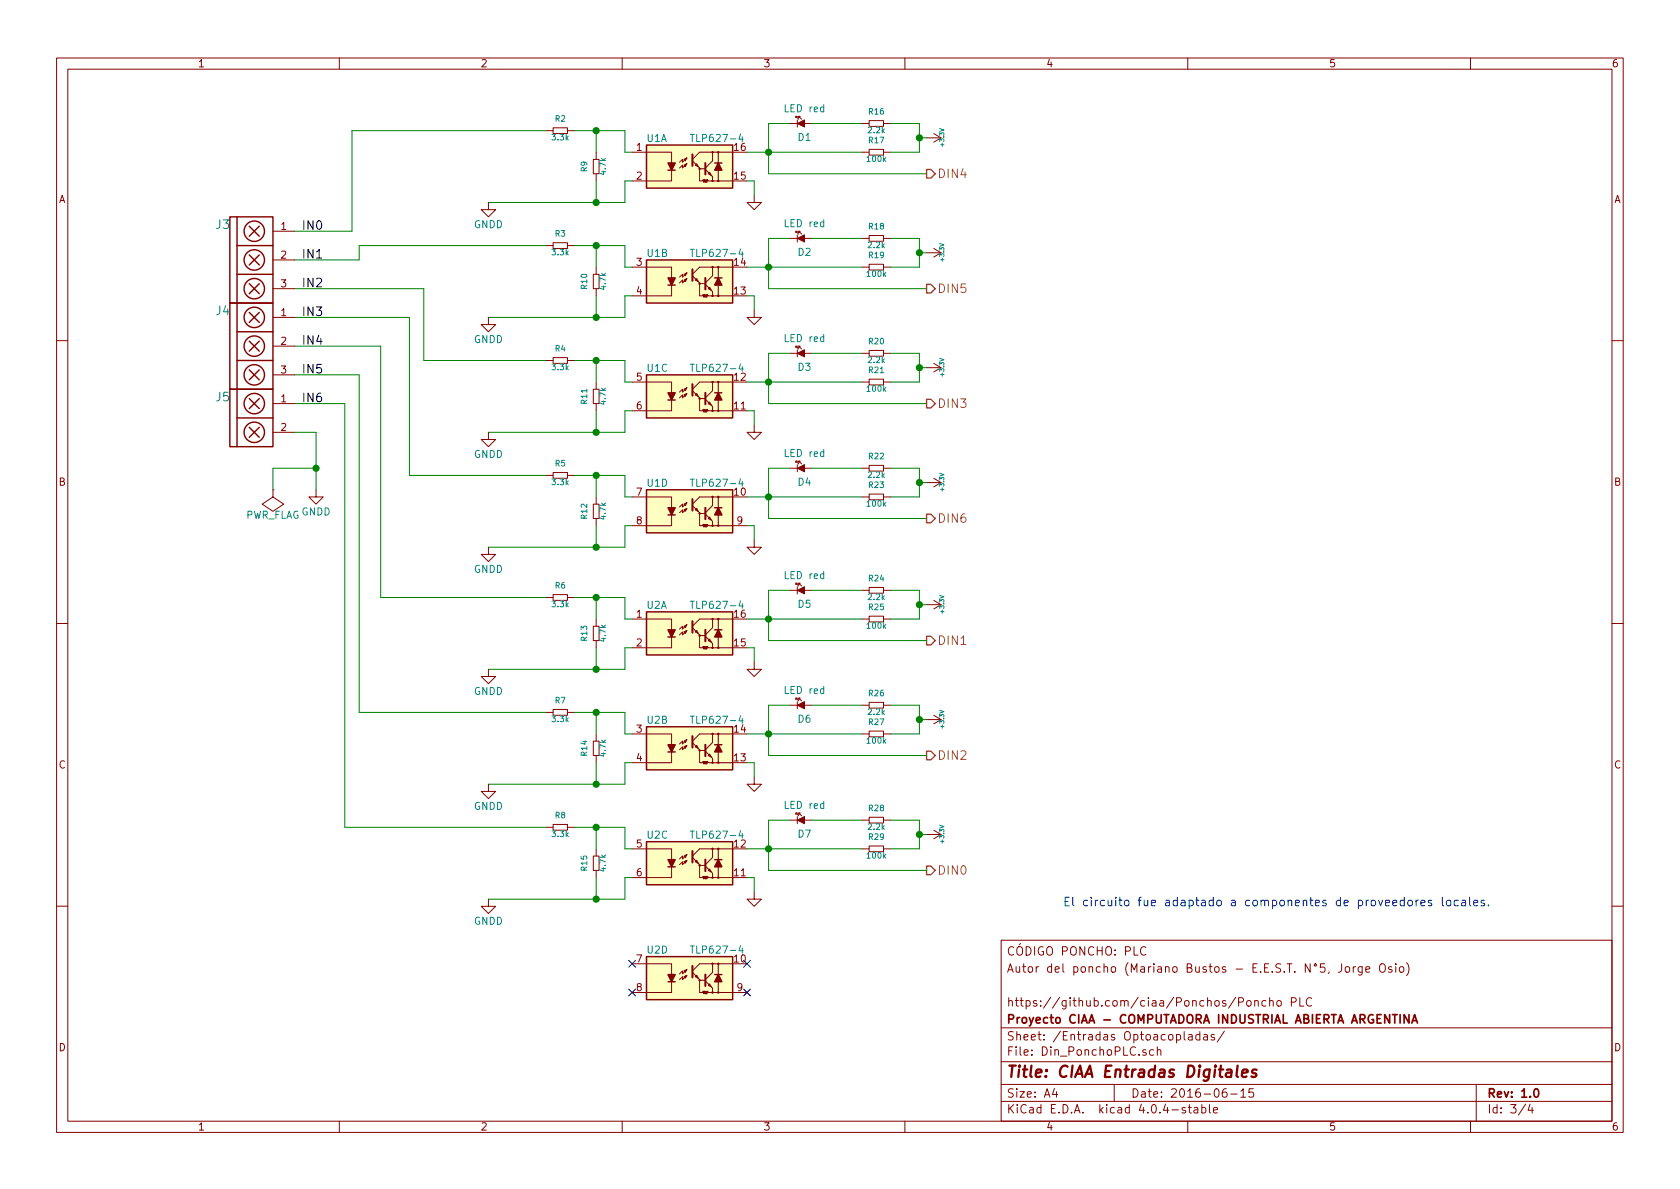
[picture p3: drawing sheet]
EESchema Schematic File Version 2
LIBS:PonchoPLC
LIBS:EESTN5
LIBS:PonchoPLC-cache
EELAYER 25 0
EELAYER END
$Descr A4 11693 8268
encoding utf-8
Sheet 3 4
Title "CIAA Entradas Digitales"
Date "2016-06-15"
Rev "1.0"
Comp "Proyecto CIAA - COMPUTADORA INDUSTRIAL ABIERTA ARGENTINA"
Comment1 "https://github.com/ciaa/Ponchos/Poncho PLC"
Comment2 ""
Comment3 "Autor del poncho (Mariano Bustos - E.E.S.T. N°5, Jorge Osio)"
Comment4 "CÓDIGO PONCHO: PLC"
$EndDescr
$Comp
L R R2
U 1 1
P 3900 900
F 0 "R2" V 3980 900 40  0000 C CNN
F 1 "3.3k" V 3850 900 40  0000 C CNN
F 2 "Poncho-PLC:R_1206" V 3830 900 30  0001 C CNN
F 3 "~" H 3900 900 30  0000 C CNN
	1    3900 900 
	0    -1   -1   0   
$EndComp
$Comp
L R R17
U 1 1
P 6100 1050
F 0 "R17" V 6180 1050 40  0000 C CNN
F 1 "100k" V 6050 1050 40  0000 C CNN
F 2 "Poncho-PLC:R_1206" V 6030 1050 30  0001 C CNN
F 3 "~" H 6100 1050 30  0000 C CNN
	1    6100 1050
	0    -1   -1   0   
$EndComp
$Comp
L GND #PWR019
U 1 1
P 5250 1350
F 0 "#PWR019" H 5250 1350 30  0001 C CNN
F 1 "GND" H 5250 1280 30  0001 C CNN
F 2 "" H 5250 1350 60  0000 C CNN
F 3 "" H 5250 1350 60  0000 C CNN
	1    5250 1350
	1    0    0    -1  
$EndComp
Text HLabel 6450 6050 2    60   Output ~ 0
DIN0
$Comp
L +3.3V #PWR020
U 1 1
P 6450 950
F 0 "#PWR020" H 6450 910 30  0001 C CNN
F 1 "+3.3V" H 6450 1060 30  0000 C CNN
F 2 "" H 6450 950 60  0000 C CNN
F 3 "" H 6450 950 60  0000 C CNN
	1    6450 950 
	0    1    1    0   
$EndComp
Wire Wire Line
	6400 1050 6200 1050
Wire Wire Line
	4000 900  4350 900 
Wire Wire Line
	2450 900  3800 900 
Text Label 2250 1600 2    60   ~ 0
IN0
Text Label 2250 1800 2    60   ~ 0
IN1
Text Label 2250 2000 2    60   ~ 0
IN2
Text Label 2250 2200 2    60   ~ 0
IN3
Wire Wire Line
	2050 1600 2450 1600
Wire Wire Line
	2050 1800 2500 1800
Wire Wire Line
	2050 2000 2950 2000
Wire Wire Line
	2050 2200 2850 2200
Wire Wire Line
	2050 2400 2650 2400
Wire Wire Line
	2050 2600 2500 2600
Wire Wire Line
	2050 2800 2400 2800
Text Label 2250 2400 2    60   ~ 0
IN4
Text Label 2250 2600 2    60   ~ 0
IN5
Text Label 2250 2800 2    60   ~ 0
IN6
$Comp
L TB_1X3 J3
U 1 1
P 1700 1700
F 0 "J3" H 1550 1850 60  0000 C CNN
F 1 "TB_1X3" H 1750 1250 60  0001 C CNN
F 2 "Poncho-PLC:BORNERA3" H 1650 1750 60  0001 C CNN
F 3 "~" H 1650 1750 60  0000 C CNN
F 4 "Esqueleto EDU-CIAA" H 1700 1700 60  0001 C CNN "Title"
	1    1700 1700
	1    0    0    -1  
$EndComp
$Comp
L TB_1X3 J4
U 1 1
P 1700 2300
F 0 "J4" H 1550 2450 60  0000 C CNN
F 1 "TB_1X3" H 1750 1850 60  0001 C CNN
F 2 "Poncho-PLC:BORNERA3" H 1650 2350 60  0001 C CNN
F 3 "~" H 1650 2350 60  0000 C CNN
F 4 "Esqueleto EDU-CIAA" H 1700 2300 60  0001 C CNN "Title"
	1    1700 2300
	1    0    0    -1  
$EndComp
Wire Wire Line
	4350 900  4350 1050
Wire Wire Line
	3400 1400 4350 1400
Wire Wire Line
	4350 1400 4350 1250
$Comp
L LED D1
U 1 1
P 5600 850
F 0 "D1" H 5600 950 50  0000 C CNN
F 1 "LED red" H 5600 750 50  0000 C CNN
F 2 "Poncho-PLC:LED_1206" H 5600 850 60  0001 C CNN
F 3 "~" H 5600 850 60  0000 C CNN
	1    5600 850 
	-1   0    0    1   
$EndComp
$Comp
L R R16
U 1 1
P 6100 850
F 0 "R16" V 6180 850 40  0000 C CNN
F 1 "2.2k" V 6050 850 40  0000 C CNN
F 2 "Poncho-PLC:R_1206" V 6030 850 30  0001 C CNN
F 3 "~" H 6100 850 30  0000 C CNN
	1    6100 850 
	0    -1   -1   0   
$EndComp
Wire Wire Line
	6400 850  6400 1050
Wire Wire Line
	6400 850  6200 850 
Wire Wire Line
	6450 950  6400 950 
Connection ~ 6400 950 
Wire Wire Line
	5650 850  6000 850 
Wire Wire Line
	5350 850  5500 850 
Wire Wire Line
	5350 850  5350 1200
Wire Wire Line
	5350 1200 6450 1200
$Comp
L TLP627-4 U1
U 1 1
P 4800 1150
F 0 "U1" H 4500 1350 50  0000 L CNN
F 1 "TLP627-4" H 4800 1350 50  0000 L CNN
F 2 "Poncho-PLC:DIP_16-300_socket" H 4500 950 50  0001 L CIN
F 3 "http://media.digikey.com/pdf/Data%20Sheets/Toshiba%20PDFs/TLP621,-2,-4.pdf" H 4800 1150 50  0001 L CNN
F 4 "Esqueleto EDU-CIAA" H 4800 1150 60  0001 C CNN "Title"
	1    4800 1150
	1    0    0    -1  
$EndComp
Wire Wire Line
	5250 1350 5250 1250
Wire Wire Line
	5250 1250 5200 1250
Wire Wire Line
	5200 1050 6000 1050
Connection ~ 5350 1050
Wire Wire Line
	4350 1050 4400 1050
Wire Wire Line
	4350 1250 4400 1250
Wire Wire Line
	4150 1250 4150 1400
Connection ~ 4150 1400
Wire Wire Line
	4150 900  4150 1050
Connection ~ 4150 900 
$Comp
L R R3
U 1 1
P 3900 1700
F 0 "R3" V 3980 1700 40  0000 C CNN
F 1 "3.3k" V 3850 1700 40  0000 C CNN
F 2 "Poncho-PLC:R_1206" V 3830 1700 30  0001 C CNN
F 3 "~" H 3900 1700 30  0000 C CNN
	1    3900 1700
	0    -1   -1   0   
$EndComp
$Comp
L R R19
U 1 1
P 6100 1850
F 0 "R19" V 6180 1850 40  0000 C CNN
F 1 "100k" V 6050 1850 40  0000 C CNN
F 2 "Poncho-PLC:R_1206" V 6030 1850 30  0001 C CNN
F 3 "~" H 6100 1850 30  0000 C CNN
	1    6100 1850
	0    -1   -1   0   
$EndComp
$Comp
L GND #PWR021
U 1 1
P 5250 2150
F 0 "#PWR021" H 5250 2150 30  0001 C CNN
F 1 "GND" H 5250 2080 30  0001 C CNN
F 2 "" H 5250 2150 60  0000 C CNN
F 3 "" H 5250 2150 60  0000 C CNN
	1    5250 2150
	1    0    0    -1  
$EndComp
Text HLabel 6450 4450 2    60   Output ~ 0
DIN1
$Comp
L +3.3V #PWR022
U 1 1
P 6450 1750
F 0 "#PWR022" H 6450 1710 30  0001 C CNN
F 1 "+3.3V" H 6450 1860 30  0000 C CNN
F 2 "" H 6450 1750 60  0000 C CNN
F 3 "" H 6450 1750 60  0000 C CNN
	1    6450 1750
	0    1    1    0   
$EndComp
Wire Wire Line
	6400 1850 6200 1850
Wire Wire Line
	4000 1700 4350 1700
Wire Wire Line
	2500 1700 3800 1700
$Comp
L R R10
U 1 1
P 4150 1950
F 0 "R10" V 4230 1950 40  0000 C CNN
F 1 "4.7k" V 4100 1950 40  0000 C CNN
F 2 "Poncho-PLC:R_1206" V 4080 1950 30  0001 C CNN
F 3 "~" H 4150 1950 30  0000 C CNN
	1    4150 1950
	-1   0    0    1   
$EndComp
Wire Wire Line
	4350 1700 4350 1850
Wire Wire Line
	3400 2200 4350 2200
Wire Wire Line
	4350 2200 4350 2050
$Comp
L LED D2
U 1 1
P 5600 1650
F 0 "D2" H 5600 1750 50  0000 C CNN
F 1 "LED red" H 5600 1550 50  0000 C CNN
F 2 "Poncho-PLC:LED_1206" H 5600 1650 60  0001 C CNN
F 3 "~" H 5600 1650 60  0000 C CNN
	1    5600 1650
	-1   0    0    1   
$EndComp
$Comp
L R R18
U 1 1
P 6100 1650
F 0 "R18" V 6180 1650 40  0000 C CNN
F 1 "2.2k" V 6050 1650 40  0000 C CNN
F 2 "Poncho-PLC:R_1206" V 6030 1650 30  0001 C CNN
F 3 "~" H 6100 1650 30  0000 C CNN
	1    6100 1650
	0    -1   -1   0   
$EndComp
Wire Wire Line
	6400 1650 6400 1850
Wire Wire Line
	6400 1650 6200 1650
Wire Wire Line
	6450 1750 6400 1750
Connection ~ 6400 1750
Wire Wire Line
	5650 1650 6000 1650
Wire Wire Line
	5350 1650 5500 1650
Wire Wire Line
	5350 1650 5350 2000
Wire Wire Line
	5350 2000 6450 2000
$Comp
L TLP627-4 U1
U 2 1
P 4800 1950
F 0 "U1" H 4500 2150 50  0000 L CNN
F 1 "TLP627-4" H 4800 2150 50  0000 L CNN
F 2 "Poncho-PLC:DIP_16-300_socket" H 4500 1750 50  0001 L CIN
F 3 "http://media.digikey.com/pdf/Data%20Sheets/Toshiba%20PDFs/TLP621,-2,-4.pdf" H 4800 1950 50  0001 L CNN
F 4 "Esqueleto EDU-CIAA" H 4800 1950 60  0001 C CNN "Title"
	2    4800 1950
	1    0    0    -1  
$EndComp
Wire Wire Line
	5250 2150 5250 2050
Wire Wire Line
	5250 2050 5200 2050
Wire Wire Line
	5200 1850 6000 1850
Connection ~ 5350 1850
Wire Wire Line
	4350 1850 4400 1850
Wire Wire Line
	4350 2050 4400 2050
Wire Wire Line
	4150 2050 4150 2200
Connection ~ 4150 2200
Wire Wire Line
	4150 1700 4150 1850
Connection ~ 4150 1700
$Comp
L R R4
U 1 1
P 3900 2500
F 0 "R4" V 3980 2500 40  0000 C CNN
F 1 "3.3k" V 3850 2500 40  0000 C CNN
F 2 "Poncho-PLC:R_1206" V 3830 2500 30  0001 C CNN
F 3 "~" H 3900 2500 30  0000 C CNN
	1    3900 2500
	0    -1   -1   0   
$EndComp
$Comp
L R R21
U 1 1
P 6100 2650
F 0 "R21" V 6180 2650 40  0000 C CNN
F 1 "100k" V 6050 2650 40  0000 C CNN
F 2 "Poncho-PLC:R_1206" V 6030 2650 30  0001 C CNN
F 3 "~" H 6100 2650 30  0000 C CNN
	1    6100 2650
	0    -1   -1   0   
$EndComp
$Comp
L GND #PWR023
U 1 1
P 5250 2950
F 0 "#PWR023" H 5250 2950 30  0001 C CNN
F 1 "GND" H 5250 2880 30  0001 C CNN
F 2 "" H 5250 2950 60  0000 C CNN
F 3 "" H 5250 2950 60  0000 C CNN
	1    5250 2950
	1    0    0    -1  
$EndComp
Text HLabel 6450 5250 2    60   Output ~ 0
DIN2
$Comp
L +3.3V #PWR024
U 1 1
P 6450 2550
F 0 "#PWR024" H 6450 2510 30  0001 C CNN
F 1 "+3.3V" H 6450 2660 30  0000 C CNN
F 2 "" H 6450 2550 60  0000 C CNN
F 3 "" H 6450 2550 60  0000 C CNN
	1    6450 2550
	0    1    1    0   
$EndComp
Wire Wire Line
	6400 2650 6200 2650
Wire Wire Line
	4000 2500 4350 2500
Wire Wire Line
	2950 2500 3800 2500
$Comp
L R R11
U 1 1
P 4150 2750
F 0 "R11" V 4230 2750 40  0000 C CNN
F 1 "4.7k" V 4100 2750 40  0000 C CNN
F 2 "Poncho-PLC:R_1206" V 4080 2750 30  0001 C CNN
F 3 "~" H 4150 2750 30  0000 C CNN
	1    4150 2750
	-1   0    0    1   
$EndComp
Wire Wire Line
	4350 2500 4350 2650
Wire Wire Line
	3400 3000 4350 3000
Wire Wire Line
	4350 3000 4350 2850
$Comp
L LED D3
U 1 1
P 5600 2450
F 0 "D3" H 5600 2550 50  0000 C CNN
F 1 "LED red" H 5600 2350 50  0000 C CNN
F 2 "Poncho-PLC:LED_1206" H 5600 2450 60  0001 C CNN
F 3 "~" H 5600 2450 60  0000 C CNN
	1    5600 2450
	-1   0    0    1   
$EndComp
$Comp
L R R20
U 1 1
P 6100 2450
F 0 "R20" V 6180 2450 40  0000 C CNN
F 1 "2.2k" V 6050 2450 40  0000 C CNN
F 2 "Poncho-PLC:R_1206" V 6030 2450 30  0001 C CNN
F 3 "~" H 6100 2450 30  0000 C CNN
	1    6100 2450
	0    -1   -1   0   
$EndComp
Wire Wire Line
	6400 2450 6400 2650
Wire Wire Line
	6400 2450 6200 2450
Wire Wire Line
	6450 2550 6400 2550
Connection ~ 6400 2550
Wire Wire Line
	5650 2450 6000 2450
Wire Wire Line
	5350 2450 5500 2450
Wire Wire Line
	5350 2450 5350 2800
Wire Wire Line
	5350 2800 6450 2800
$Comp
L TLP627-4 U1
U 3 1
P 4800 2750
F 0 "U1" H 4500 2950 50  0000 L CNN
F 1 "TLP627-4" H 4800 2950 50  0000 L CNN
F 2 "Poncho-PLC:DIP_16-300_socket" H 4500 2550 50  0001 L CIN
F 3 "http://media.digikey.com/pdf/Data%20Sheets/Toshiba%20PDFs/TLP621,-2,-4.pdf" H 4800 2750 50  0001 L CNN
F 4 "Esqueleto EDU-CIAA" H 4800 2750 60  0001 C CNN "Title"
F 5 "LTV846" H 4800 2750 60  0001 C CNN "Reemplazos "
	3    4800 2750
	1    0    0    -1  
$EndComp
Wire Wire Line
	5250 2950 5250 2850
Wire Wire Line
	5250 2850 5200 2850
Wire Wire Line
	5200 2650 6000 2650
Connection ~ 5350 2650
Wire Wire Line
	4350 2650 4400 2650
Wire Wire Line
	4350 2850 4400 2850
Wire Wire Line
	4150 2850 4150 3000
Connection ~ 4150 3000
Wire Wire Line
	4150 2500 4150 2650
Connection ~ 4150 2500
$Comp
L R R5
U 1 1
P 3900 3300
F 0 "R5" V 3980 3300 40  0000 C CNN
F 1 "3.3k" V 3850 3300 40  0000 C CNN
F 2 "Poncho-PLC:R_1206" V 3830 3300 30  0001 C CNN
F 3 "~" H 3900 3300 30  0000 C CNN
	1    3900 3300
	0    -1   -1   0   
$EndComp
$Comp
L R R23
U 1 1
P 6100 3450
F 0 "R23" V 6180 3450 40  0000 C CNN
F 1 "100k" V 6050 3450 40  0000 C CNN
F 2 "Poncho-PLC:R_1206" V 6030 3450 30  0001 C CNN
F 3 "~" H 6100 3450 30  0000 C CNN
	1    6100 3450
	0    -1   -1   0   
$EndComp
$Comp
L GND #PWR025
U 1 1
P 5250 3750
F 0 "#PWR025" H 5250 3750 30  0001 C CNN
F 1 "GND" H 5250 3680 30  0001 C CNN
F 2 "" H 5250 3750 60  0000 C CNN
F 3 "" H 5250 3750 60  0000 C CNN
	1    5250 3750
	1    0    0    -1  
$EndComp
Text HLabel 6450 2800 2    60   Output ~ 0
DIN3
$Comp
L +3.3V #PWR026
U 1 1
P 6450 3350
F 0 "#PWR026" H 6450 3310 30  0001 C CNN
F 1 "+3.3V" H 6450 3460 30  0000 C CNN
F 2 "" H 6450 3350 60  0000 C CNN
F 3 "" H 6450 3350 60  0000 C CNN
	1    6450 3350
	0    1    1    0   
$EndComp
Wire Wire Line
	6400 3450 6200 3450
Wire Wire Line
	4000 3300 4350 3300
Wire Wire Line
	2850 3300 3800 3300
$Comp
L R R12
U 1 1
P 4150 3550
F 0 "R12" V 4230 3550 40  0000 C CNN
F 1 "4.7k" V 4100 3550 40  0000 C CNN
F 2 "Poncho-PLC:R_1206" V 4080 3550 30  0001 C CNN
F 3 "~" H 4150 3550 30  0000 C CNN
	1    4150 3550
	-1   0    0    1   
$EndComp
Wire Wire Line
	4350 3300 4350 3450
Wire Wire Line
	3400 3800 4350 3800
Wire Wire Line
	4350 3800 4350 3650
$Comp
L LED D4
U 1 1
P 5600 3250
F 0 "D4" H 5600 3350 50  0000 C CNN
F 1 "LED red" H 5600 3150 50  0000 C CNN
F 2 "Poncho-PLC:LED_1206" H 5600 3250 60  0001 C CNN
F 3 "~" H 5600 3250 60  0000 C CNN
	1    5600 3250
	-1   0    0    1   
$EndComp
$Comp
L R R22
U 1 1
P 6100 3250
F 0 "R22" V 6180 3250 40  0000 C CNN
F 1 "2.2k" V 6050 3250 40  0000 C CNN
F 2 "Poncho-PLC:R_1206" V 6030 3250 30  0001 C CNN
F 3 "~" H 6100 3250 30  0000 C CNN
	1    6100 3250
	0    -1   -1   0   
$EndComp
Wire Wire Line
	6400 3250 6400 3450
Wire Wire Line
	6400 3250 6200 3250
Wire Wire Line
	6450 3350 6400 3350
Connection ~ 6400 3350
Wire Wire Line
	5650 3250 6000 3250
Wire Wire Line
	5350 3250 5500 3250
Wire Wire Line
	5350 3250 5350 3600
Wire Wire Line
	5350 3600 6450 3600
Wire Wire Line
	5250 3750 5250 3650
Wire Wire Line
	5250 3650 5200 3650
Wire Wire Line
	5200 3450 6000 3450
Connection ~ 5350 3450
Wire Wire Line
	4350 3450 4400 3450
Wire Wire Line
	4350 3650 4400 3650
Wire Wire Line
	4150 3650 4150 3800
Connection ~ 4150 3800
Wire Wire Line
	4150 3300 4150 3450
Connection ~ 4150 3300
$Comp
L R R6
U 1 1
P 3900 4150
F 0 "R6" V 3980 4150 40  0000 C CNN
F 1 "3.3k" V 3850 4150 40  0000 C CNN
F 2 "Poncho-PLC:R_1206" V 3830 4150 30  0001 C CNN
F 3 "~" H 3900 4150 30  0000 C CNN
	1    3900 4150
	0    -1   -1   0   
$EndComp
$Comp
L R R25
U 1 1
P 6100 4300
F 0 "R25" V 6180 4300 40  0000 C CNN
F 1 "100k" V 6050 4300 40  0000 C CNN
F 2 "Poncho-PLC:R_1206" V 6030 4300 30  0001 C CNN
F 3 "~" H 6100 4300 30  0000 C CNN
	1    6100 4300
	0    -1   -1   0   
$EndComp
$Comp
L GND #PWR027
U 1 1
P 5250 4600
F 0 "#PWR027" H 5250 4600 30  0001 C CNN
F 1 "GND" H 5250 4530 30  0001 C CNN
F 2 "" H 5250 4600 60  0000 C CNN
F 3 "" H 5250 4600 60  0000 C CNN
	1    5250 4600
	1    0    0    -1  
$EndComp
Text HLabel 6450 1200 2    60   Output ~ 0
DIN4
$Comp
L +3.3V #PWR028
U 1 1
P 6450 4200
F 0 "#PWR028" H 6450 4160 30  0001 C CNN
F 1 "+3.3V" H 6450 4310 30  0000 C CNN
F 2 "" H 6450 4200 60  0000 C CNN
F 3 "" H 6450 4200 60  0000 C CNN
	1    6450 4200
	0    1    1    0   
$EndComp
Wire Wire Line
	6400 4300 6200 4300
Wire Wire Line
	4000 4150 4350 4150
Wire Wire Line
	2650 4150 3800 4150
$Comp
L R R13
U 1 1
P 4150 4400
F 0 "R13" V 4230 4400 40  0000 C CNN
F 1 "4.7k" V 4100 4400 40  0000 C CNN
F 2 "Poncho-PLC:R_1206" V 4080 4400 30  0001 C CNN
F 3 "~" H 4150 4400 30  0000 C CNN
	1    4150 4400
	-1   0    0    1   
$EndComp
Wire Wire Line
	4350 4150 4350 4300
Wire Wire Line
	3400 4650 4350 4650
Wire Wire Line
	4350 4650 4350 4500
$Comp
L LED D5
U 1 1
P 5600 4100
F 0 "D5" H 5600 4200 50  0000 C CNN
F 1 "LED red" H 5600 4000 50  0000 C CNN
F 2 "Poncho-PLC:LED_1206" H 5600 4100 60  0001 C CNN
F 3 "~" H 5600 4100 60  0000 C CNN
	1    5600 4100
	-1   0    0    1   
$EndComp
$Comp
L R R24
U 1 1
P 6100 4100
F 0 "R24" V 6180 4100 40  0000 C CNN
F 1 "2.2k" V 6050 4100 40  0000 C CNN
F 2 "Poncho-PLC:R_1206" V 6030 4100 30  0001 C CNN
F 3 "~" H 6100 4100 30  0000 C CNN
	1    6100 4100
	0    -1   -1   0   
$EndComp
Wire Wire Line
	6400 4100 6400 4300
Wire Wire Line
	6400 4100 6200 4100
Wire Wire Line
	6450 4200 6400 4200
Connection ~ 6400 4200
Wire Wire Line
	5650 4100 6000 4100
Wire Wire Line
	5350 4100 5500 4100
Wire Wire Line
	5350 4100 5350 4450
Wire Wire Line
	5350 4450 6450 4450
$Comp
L TLP627-4 U2
U 1 1
P 4800 4400
F 0 "U2" H 4500 4600 50  0000 L CNN
F 1 "TLP627-4" H 4800 4600 50  0000 L CNN
F 2 "Poncho-PLC:DIP_16-300_socket" H 4500 4200 50  0001 L CIN
F 3 "http://media.digikey.com/pdf/Data%20Sheets/Toshiba%20PDFs/TLP621,-2,-4.pdf" H 4800 4400 50  0001 L CNN
F 4 "Esqueleto EDU-CIAA" H 4800 4400 60  0001 C CNN "Title"
F 5 "LTV846" H 4800 4400 60  0001 C CNN "Reemplazos "
	1    4800 4400
	1    0    0    -1  
$EndComp
Wire Wire Line
	5250 4600 5250 4500
Wire Wire Line
	5250 4500 5200 4500
Wire Wire Line
	5200 4300 6000 4300
Connection ~ 5350 4300
Wire Wire Line
	4350 4300 4400 4300
Wire Wire Line
	4350 4500 4400 4500
Wire Wire Line
	4150 4500 4150 4650
Connection ~ 4150 4650
Wire Wire Line
	4150 4150 4150 4300
Connection ~ 4150 4150
$Comp
L R R7
U 1 1
P 3900 4950
F 0 "R7" V 3980 4950 40  0000 C CNN
F 1 "3.3k" V 3850 4950 40  0000 C CNN
F 2 "Poncho-PLC:R_1206" V 3830 4950 30  0001 C CNN
F 3 "~" H 3900 4950 30  0000 C CNN
	1    3900 4950
	0    -1   -1   0   
$EndComp
$Comp
L R R27
U 1 1
P 6100 5100
F 0 "R27" V 6180 5100 40  0000 C CNN
F 1 "100k" V 6050 5100 40  0000 C CNN
F 2 "Poncho-PLC:R_1206" V 6030 5100 30  0001 C CNN
F 3 "~" H 6100 5100 30  0000 C CNN
	1    6100 5100
	0    -1   -1   0   
$EndComp
$Comp
L GND #PWR029
U 1 1
P 5250 5400
F 0 "#PWR029" H 5250 5400 30  0001 C CNN
F 1 "GND" H 5250 5330 30  0001 C CNN
F 2 "" H 5250 5400 60  0000 C CNN
F 3 "" H 5250 5400 60  0000 C CNN
	1    5250 5400
	1    0    0    -1  
$EndComp
Text HLabel 6450 2000 2    60   Output ~ 0
DIN5
$Comp
L +3.3V #PWR030
U 1 1
P 6450 5000
F 0 "#PWR030" H 6450 4960 30  0001 C CNN
F 1 "+3.3V" H 6450 5110 30  0000 C CNN
F 2 "" H 6450 5000 60  0000 C CNN
F 3 "" H 6450 5000 60  0000 C CNN
	1    6450 5000
	0    1    1    0   
$EndComp
Wire Wire Line
	6400 5100 6200 5100
Wire Wire Line
	4000 4950 4350 4950
Wire Wire Line
	2500 4950 3800 4950
$Comp
L R R14
U 1 1
P 4150 5200
F 0 "R14" V 4230 5200 40  0000 C CNN
F 1 "4.7k" V 4100 5200 40  0000 C CNN
F 2 "Poncho-PLC:R_1206" V 4080 5200 30  0001 C CNN
F 3 "~" H 4150 5200 30  0000 C CNN
	1    4150 5200
	-1   0    0    1   
$EndComp
Wire Wire Line
	4350 4950 4350 5100
Wire Wire Line
	3400 5450 4350 5450
Wire Wire Line
	4350 5450 4350 5300
$Comp
L LED D6
U 1 1
P 5600 4900
F 0 "D6" H 5600 5000 50  0000 C CNN
F 1 "LED red" H 5600 4800 50  0000 C CNN
F 2 "Poncho-PLC:LED_1206" H 5600 4900 60  0001 C CNN
F 3 "~" H 5600 4900 60  0000 C CNN
	1    5600 4900
	-1   0    0    1   
$EndComp
$Comp
L R R26
U 1 1
P 6100 4900
F 0 "R26" V 6180 4900 40  0000 C CNN
F 1 "2.2k" V 6050 4900 40  0000 C CNN
F 2 "Poncho-PLC:R_1206" V 6030 4900 30  0001 C CNN
F 3 "~" H 6100 4900 30  0000 C CNN
	1    6100 4900
	0    -1   -1   0   
$EndComp
Wire Wire Line
	6400 4900 6400 5100
Wire Wire Line
	6400 4900 6200 4900
Wire Wire Line
	6450 5000 6400 5000
Connection ~ 6400 5000
Wire Wire Line
	5650 4900 6000 4900
Wire Wire Line
	5350 4900 5500 4900
Wire Wire Line
	5350 4900 5350 5250
Wire Wire Line
	5350 5250 6450 5250
$Comp
L TLP627-4 U2
U 2 1
P 4800 5200
F 0 "U2" H 4500 5400 50  0000 L CNN
F 1 "TLP627-4" H 4800 5400 50  0000 L CNN
F 2 "Poncho-PLC:DIP_16-300_socket" H 4500 5000 50  0001 L CIN
F 3 "http://media.digikey.com/pdf/Data%20Sheets/Toshiba%20PDFs/TLP621,-2,-4.pdf" H 4800 5200 50  0001 L CNN
F 4 "Esqueleto EDU-CIAA" H 4800 5200 60  0001 C CNN "Title"
F 5 "LTV846" H 4800 5200 60  0001 C CNN "Reemplazos "
	2    4800 5200
	1    0    0    -1  
$EndComp
Wire Wire Line
	5250 5400 5250 5300
Wire Wire Line
	5250 5300 5200 5300
Wire Wire Line
	5200 5100 6000 5100
Connection ~ 5350 5100
Wire Wire Line
	4350 5100 4400 5100
Wire Wire Line
	4350 5300 4400 5300
Wire Wire Line
	4150 5300 4150 5450
Connection ~ 4150 5450
Wire Wire Line
	4150 4950 4150 5100
Connection ~ 4150 4950
$Comp
L R R8
U 1 1
P 3900 5750
F 0 "R8" V 3980 5750 40  0000 C CNN
F 1 "3.3k" V 3850 5750 40  0000 C CNN
F 2 "Poncho-PLC:R_1206" V 3830 5750 30  0001 C CNN
F 3 "~" H 3900 5750 30  0000 C CNN
	1    3900 5750
	0    -1   -1   0   
$EndComp
$Comp
L R R29
U 1 1
P 6100 5900
F 0 "R29" V 6180 5900 40  0000 C CNN
F 1 "100k" V 6050 5900 40  0000 C CNN
F 2 "Poncho-PLC:R_1206" V 6030 5900 30  0001 C CNN
F 3 "~" H 6100 5900 30  0000 C CNN
	1    6100 5900
	0    -1   -1   0   
$EndComp
$Comp
L GND #PWR031
U 1 1
P 5250 6200
F 0 "#PWR031" H 5250 6200 30  0001 C CNN
F 1 "GND" H 5250 6130 30  0001 C CNN
F 2 "" H 5250 6200 60  0000 C CNN
F 3 "" H 5250 6200 60  0000 C CNN
	1    5250 6200
	1    0    0    -1  
$EndComp
Text HLabel 6450 3600 2    60   Output ~ 0
DIN6
$Comp
L +3.3V #PWR032
U 1 1
P 6450 5800
F 0 "#PWR032" H 6450 5760 30  0001 C CNN
F 1 "+3.3V" H 6450 5910 30  0000 C CNN
F 2 "" H 6450 5800 60  0000 C CNN
F 3 "" H 6450 5800 60  0000 C CNN
	1    6450 5800
	0    1    1    0   
$EndComp
Wire Wire Line
	6400 5900 6200 5900
Wire Wire Line
	4000 5750 4350 5750
Wire Wire Line
	2400 5750 3800 5750
$Comp
L R R15
U 1 1
P 4150 6000
F 0 "R15" V 4230 6000 40  0000 C CNN
F 1 "4.7k" V 4100 6000 40  0000 C CNN
F 2 "Poncho-PLC:R_1206" V 4080 6000 30  0001 C CNN
F 3 "~" H 4150 6000 30  0000 C CNN
	1    4150 6000
	-1   0    0    1   
$EndComp
Wire Wire Line
	4350 5750 4350 5900
Wire Wire Line
	3400 6250 4350 6250
Wire Wire Line
	4350 6250 4350 6100
$Comp
L LED D7
U 1 1
P 5600 5700
F 0 "D7" H 5600 5800 50  0000 C CNN
F 1 "LED red" H 5600 5600 50  0000 C CNN
F 2 "Poncho-PLC:LED_1206" H 5600 5700 60  0001 C CNN
F 3 "~" H 5600 5700 60  0000 C CNN
	1    5600 5700
	-1   0    0    1   
$EndComp
$Comp
L R R28
U 1 1
P 6100 5700
F 0 "R28" V 6180 5700 40  0000 C CNN
F 1 "2.2k" V 6050 5700 40  0000 C CNN
F 2 "Poncho-PLC:R_1206" V 6030 5700 30  0001 C CNN
F 3 "~" H 6100 5700 30  0000 C CNN
	1    6100 5700
	0    -1   -1   0   
$EndComp
Wire Wire Line
	6400 5700 6400 5900
Wire Wire Line
	6400 5700 6200 5700
Wire Wire Line
	6450 5800 6400 5800
Connection ~ 6400 5800
Wire Wire Line
	5650 5700 6000 5700
Wire Wire Line
	5350 5700 5500 5700
Wire Wire Line
	5350 5700 5350 6050
Wire Wire Line
	5350 6050 6450 6050
$Comp
L TLP627-4 U2
U 3 1
P 4800 6000
F 0 "U2" H 4500 6200 50  0000 L CNN
F 1 "TLP627-4" H 4800 6200 50  0000 L CNN
F 2 "Poncho-PLC:DIP_16-300_socket" H 4500 5800 50  0001 L CIN
F 3 "http://media.digikey.com/pdf/Data%20Sheets/Toshiba%20PDFs/TLP621,-2,-4.pdf" H 4800 6000 50  0001 L CNN
F 4 "Esqueleto EDU-CIAA" H 4800 6000 60  0001 C CNN "Title"
F 5 "LTV846" H 4800 6000 60  0001 C CNN "Reemplazos "
	3    4800 6000
	1    0    0    -1  
$EndComp
Wire Wire Line
	5250 6200 5250 6100
Wire Wire Line
	5250 6100 5200 6100
Wire Wire Line
	5200 5900 6000 5900
Connection ~ 5350 5900
Wire Wire Line
	4350 5900 4400 5900
Wire Wire Line
	4350 6100 4400 6100
Wire Wire Line
	4150 6100 4150 6250
Connection ~ 4150 6250
Wire Wire Line
	4150 5750 4150 5900
Connection ~ 4150 5750
$Comp
L TLP627-4 U2
U 4 1
P 4800 6800
F 0 "U2" H 4500 7000 50  0000 L CNN
F 1 "TLP627-4" H 4800 7000 50  0000 L CNN
F 2 "Poncho-PLC:DIP_16-300_socket" H 4500 6600 50  0001 L CIN
F 3 "http://media.digikey.com/pdf/Data%20Sheets/Toshiba%20PDFs/TLP621,-2,-4.pdf" H 4800 6800 50  0001 L CNN
F 4 "Esqueleto EDU-CIAA" H 4800 6800 60  0001 C CNN "Title"
F 5 "LTV846" H 4800 6800 60  0001 C CNN "Reemplazos "
	4    4800 6800
	1    0    0    -1  
$EndComp
$Comp
L TB_1X2 J5
U 1 1
P 1700 2900
F 0 "J5" H 1550 3050 60  0000 C CNN
F 1 "TB_1X2" H 1750 2600 60  0001 C CNN
F 2 "Poncho-PLC:BORNERA2" H 1650 2950 60  0001 C CNN
F 3 "" H 1650 2950 60  0000 C CNN
F 4 "Esqueleto EDU-CIAA" H 1700 2900 60  0001 C CNN "Title"
	1    1700 2900
	1    0    0    -1  
$EndComp
Wire Wire Line
	2050 3000 2200 3000
NoConn ~ 5200 6900
NoConn ~ 5200 6700
NoConn ~ 4400 6700
NoConn ~ 4400 6900
$Comp
L R R9
U 1 1
P 4150 1150
F 0 "R9" V 4230 1150 40  0000 C CNN
F 1 "4.7k" V 4100 1150 40  0000 C CNN
F 2 "Poncho-PLC:R_1206" V 4080 1150 30  0001 C CNN
F 3 "~" H 4150 1150 30  0000 C CNN
F 4 "Esqueleto EDU-CIAA" H 4150 1150 60  0001 C CNN "Title"
	1    4150 1150
	-1   0    0    1   
$EndComp
$Comp
L TLP627-4 U1
U 4 1
P 4800 3550
F 0 "U1" H 4500 3750 50  0000 L CNN
F 1 "TLP627-4" H 4800 3750 50  0000 L CNN
F 2 "Poncho-PLC:DIP_16-300_socket" H 4500 3350 50  0001 L CIN
F 3 "http://media.digikey.com/pdf/Data%20Sheets/Toshiba%20PDFs/TLP621,-2,-4.pdf" H 4800 3550 50  0001 L CNN
F 4 "Esqueleto EDU-CIAA" H 4800 3550 60  0001 C CNN "Title"
F 5 "LTV846" H 4800 3550 60  0001 C CNN "Reemplazos "
	4    4800 3550
	1    0    0    -1  
$EndComp
$Comp
L GNDD #PWR033
U 1 1
P 2200 3400
F 0 "#PWR033" H 2200 3150 50  0001 C CNN
F 1 "GNDD" H 2200 3250 50  0000 C CNN
F 2 "" H 2200 3400 60  0000 C CNN
F 3 "" H 2200 3400 60  0000 C CNN
	1    2200 3400
	1    0    0    -1  
$EndComp
$Comp
L GNDD #PWR034
U 1 1
P 3400 1400
F 0 "#PWR034" H 3400 1150 50  0001 C CNN
F 1 "GNDD" H 3400 1250 50  0000 C CNN
F 2 "" H 3400 1400 60  0000 C CNN
F 3 "" H 3400 1400 60  0000 C CNN
	1    3400 1400
	1    0    0    -1  
$EndComp
$Comp
L GNDD #PWR035
U 1 1
P 3400 2200
F 0 "#PWR035" H 3400 1950 50  0001 C CNN
F 1 "GNDD" H 3400 2050 50  0000 C CNN
F 2 "" H 3400 2200 60  0000 C CNN
F 3 "" H 3400 2200 60  0000 C CNN
	1    3400 2200
	1    0    0    -1  
$EndComp
$Comp
L GNDD #PWR036
U 1 1
P 3400 3000
F 0 "#PWR036" H 3400 2750 50  0001 C CNN
F 1 "GNDD" H 3400 2850 50  0000 C CNN
F 2 "" H 3400 3000 60  0000 C CNN
F 3 "" H 3400 3000 60  0000 C CNN
	1    3400 3000
	1    0    0    -1  
$EndComp
$Comp
L GNDD #PWR037
U 1 1
P 3400 3800
F 0 "#PWR037" H 3400 3550 50  0001 C CNN
F 1 "GNDD" H 3400 3650 50  0000 C CNN
F 2 "" H 3400 3800 60  0000 C CNN
F 3 "" H 3400 3800 60  0000 C CNN
	1    3400 3800
	1    0    0    -1  
$EndComp
$Comp
L GNDD #PWR038
U 1 1
P 3400 4650
F 0 "#PWR038" H 3400 4400 50  0001 C CNN
F 1 "GNDD" H 3400 4500 50  0000 C CNN
F 2 "" H 3400 4650 60  0000 C CNN
F 3 "" H 3400 4650 60  0000 C CNN
	1    3400 4650
	1    0    0    -1  
$EndComp
$Comp
L GNDD #PWR039
U 1 1
P 3400 5450
F 0 "#PWR039" H 3400 5200 50  0001 C CNN
F 1 "GNDD" H 3400 5300 50  0000 C CNN
F 2 "" H 3400 5450 60  0000 C CNN
F 3 "" H 3400 5450 60  0000 C CNN
	1    3400 5450
	1    0    0    -1  
$EndComp
$Comp
L GNDD #PWR040
U 1 1
P 3400 6250
F 0 "#PWR040" H 3400 6000 50  0001 C CNN
F 1 "GNDD" H 3400 6100 50  0000 C CNN
F 2 "" H 3400 6250 60  0000 C CNN
F 3 "" H 3400 6250 60  0000 C CNN
	1    3400 6250
	1    0    0    -1  
$EndComp
Wire Wire Line
	2200 3000 2200 3400
Wire Wire Line
	2450 1600 2450 900 
Wire Wire Line
	2500 1800 2500 1700
Wire Wire Line
	2950 2000 2950 2500
Wire Wire Line
	2850 2200 2850 3300
Wire Wire Line
	2650 2400 2650 4150
Wire Wire Line
	2500 2600 2500 4950
Wire Wire Line
	2400 2800 2400 5750
Text Notes 7400 6300 0    60   ~ 0
El circuito fue adaptado a componentes de proveedores locales.
$Comp
L PWR_FLAG #FLG041
U 1 1
P 1900 3400
F 0 "#FLG041" H 1900 3495 50  0001 C CNN
F 1 "PWR_FLAG" H 1900 3580 50  0000 C CNN
F 2 "" H 1900 3400 60  0000 C CNN
F 3 "" H 1900 3400 60  0000 C CNN
	1    1900 3400
	-1   0    0    1   
$EndComp
Wire Wire Line
	1900 3400 1900 3250
Wire Wire Line
	1900 3250 2200 3250
Connection ~ 2200 3250
$EndSCHEMATC
